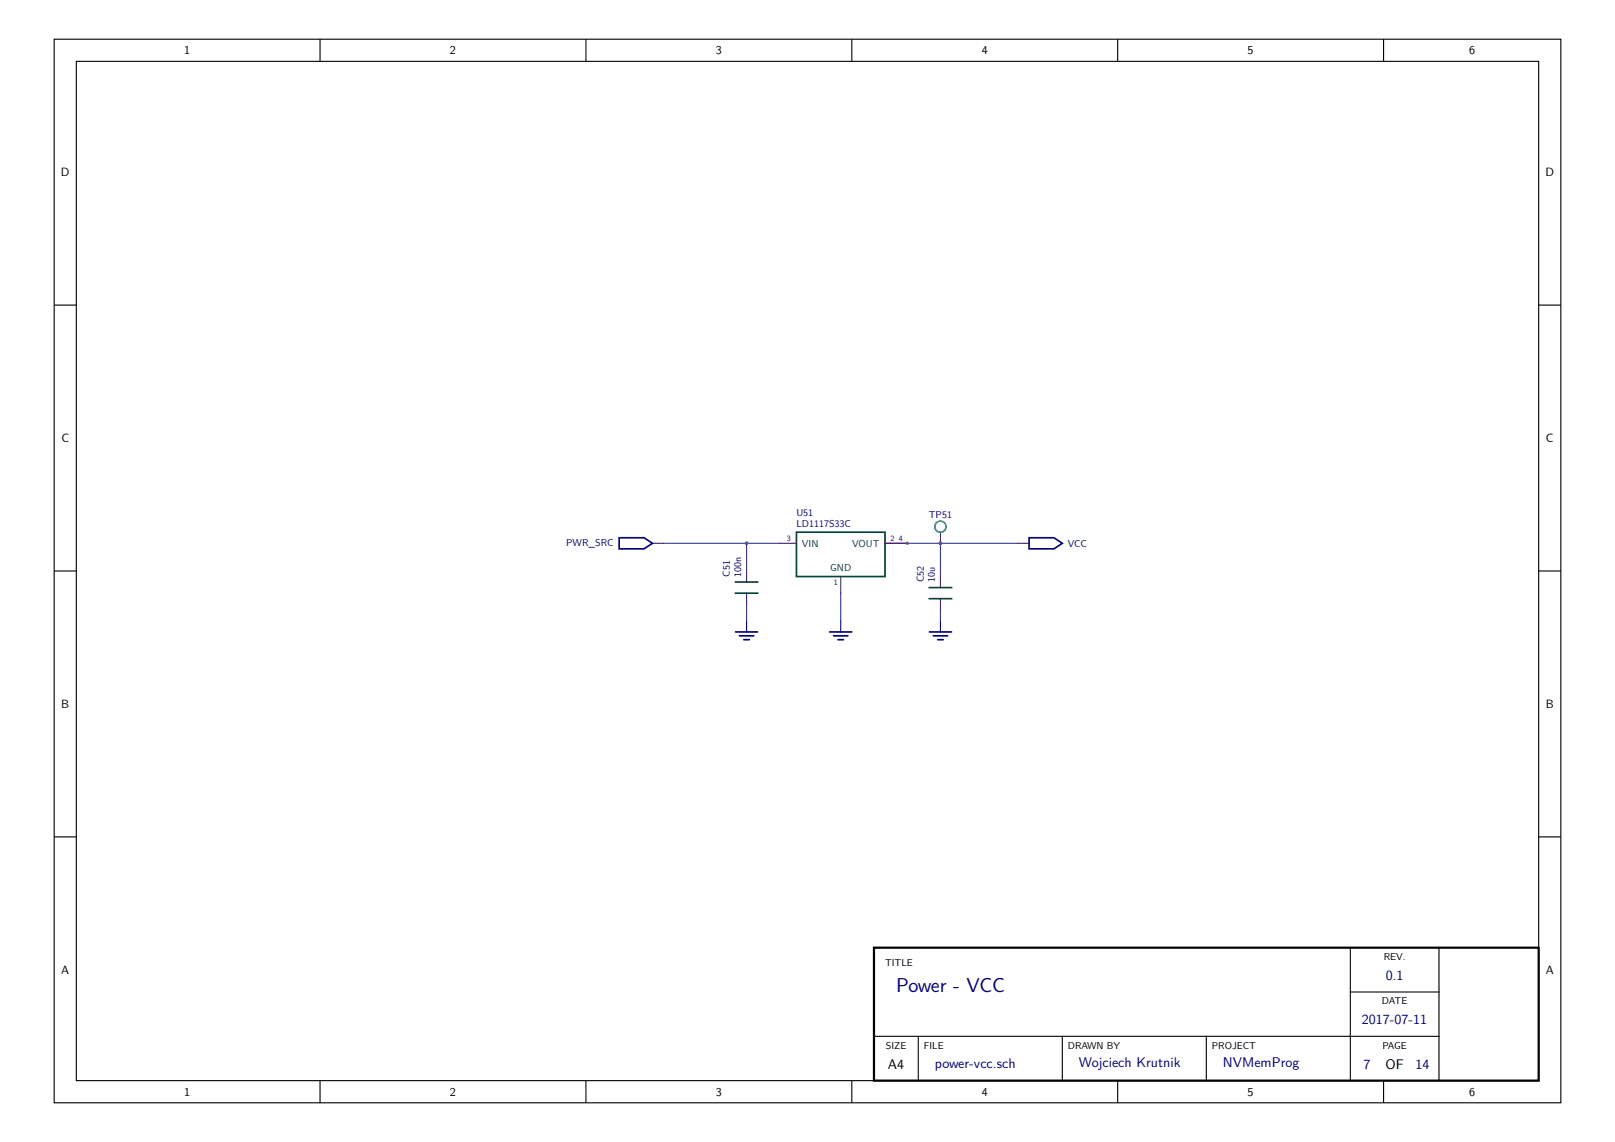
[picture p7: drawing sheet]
<svg xmlns="http://www.w3.org/2000/svg" width="297mm" height="210mm" viewBox="0 0 297 210" stroke-linecap="round" stroke-linejoin="round" font-family="sans-serif">
<g fill="none" stroke="#000" stroke-width=".2">
<path d="M10 7.2h277v195.6h-277zM14 11.3h269v187.4h-269zM58.9 7.2v4.1M107.8 7.2v4.1M156.6 7.2v4.1M205.5 7.2v4.1M254.4 7.2v4.1M10 56.1h4M283 56.1h4M10 105h4M283 105h4M10 153.9h4"/>
<path d="M283 153.9h4M248.3 174.3v24.4M264.6 174.3v24.4M58.9 198.7v4.1M107.8 198.7v4.1M156.6 198.7v4.1M160.7 190.6h103.9M168.9 190.6v8.1M195.4 190.6v8.1M205.5 198.7v4.1M221.8 190.6v8.1M248.3 182.4h16.3"/>
<path d="M254.4 198.7v4.1"/>
</g>
<path d="M160.7 174.3h122.3v24.4h-122.3z" fill="none" stroke="#000" stroke-width=".41"/>
<path d="M120 99.9h2M143.4 99.9h3.1M162.8 99.9h4M172.9 97.9v2M187.2 99.9h2M137.3 105v2M137.3 109.1v2M154.6 106v3.1M172.9 106v2.1M172.9 110.1v2" fill="none" stroke="#67146a" stroke-width=".2"/>
<path d="M113.9 98.9h4.5l1.6 1-1.6 1h-4.5zM189.2 98.9h4.6l1.6 1-1.6 1h-4.6zM135.3 116.2h4M136 116.9h2.6M136.8 117.6h1M152.6 116.2h4M153.3 116.9h2.6M154.1 117.6h1M170.9 116.2h4.1M171.6 116.9h2.7M172.4 117.6h1.1" fill="none" stroke="#000275" stroke-width=".31"/>
<path d="M122 99.9h21.4M137.3 99.9v5.1M166.8 99.9h20.4M172.9 99.9v6.1M137.3 111.1v3.1M154.6 109.1v5.1M172.9 112.1v2.1" fill="none" stroke="#353691" stroke-width=".2"/>
<path d="M146.5 97.9h16.3v8.1h-16.3zM135.3 107h4M135.3 109.1h4M170.9 108.1h4.1M170.9 110.1h4.1" fill="none" stroke="#034536" stroke-width=".31"/>
<path d="M137.3 114.2v2M154.6 114.2v2M172.9 114.2v2" fill="none" stroke="#000275" stroke-width=".2"/>
<circle cx="172.9" cy="96.9" r="1.03" fill="none" stroke="#008b8b" stroke-width=".31"/>
<g fill="#8f3591">
<path d="M137.1 99.7h.4l.1 .2-.1 .2h-.4l-.1-.2z"/>
<path d="M172.7 99.7h.5l.1 .2-.1 .2h-.5l-.1-.2z"/>
<path d="M166.6 99.7h.4l.1 .2-.1 .2h-.4l-.1-.2z"/>
</g>
<text font-size="3.7" fill="#000275" x="164.8" y="182.4">Power - VCC</text>
<g font-size="2.6" fill="#000275">
<text x="254.8" y="180.2">0.1</text>
<text x="250.5" y="188.4">2017-07-11</text>
<text x="171.9" y="196.3">power-vcc.sch</text>
<text x="198.4" y="196.3">Wojciech Krutnik</text>
<text x="224.9" y="196.3">NVMemProg</text>
<text x="250.7" y="196.5">7</text>
<text x="260.3" y="196.5">14</text>
</g>
<g font-size="2.6">
<text x="163.3" y="196.6">A4</text>
<text x="254.8" y="196.6">OF</text>
</g>
<g font-size="2.2">
<text x="33.9" y="10">1</text>
<text x="82.8" y="10">2</text>
<text x="131.6" y="10">3</text>
<text x="180.5" y="10">4</text>
<text x="229.4" y="9.9">5</text>
<text x="270.2" y="10">6</text>
<text x="11.2" y="32.4">D</text>
<text x="284.2" y="32.4">D</text>
<text x="11.3" y="81.3">C</text>
<text x="284.3" y="81.3">C</text>
<text x="11.3" y="130.2">B</text>
<text x="284.3" y="130.2">B</text>
<text x="11.3" y="179.1">A</text>
<text x="284.3" y="179.1">A</text>
<text x="33.9" y="201.5">1</text>
<text x="82.8" y="201.5">2</text>
<text x="131.6" y="201.5">3</text>
<text x="180.5" y="201.5">4</text>
<text x="229.4" y="201.5">5</text>
<text x="270.2" y="201.5">6</text>
</g>
<g font-size="1.8" fill="#000275">
<text x="146.5" y="94.8">U51</text>
<text x="170.8" y="95.3">TP51</text>
<text x="104.1" y="100.4">PWR_SRC</text>
<text x="146.5" y="96.9">LD1117S33C</text>
<text x="196.4" y="100.5">VCC</text>
<text x="134.2" y="106" transform="rotate(-90 134.2 106)">C51</text>
<text x="136.3" y="106" transform="rotate(-90 136.3 106)">100n</text>
<text x="169.9" y="107" transform="rotate(-90 169.9 107)">C52</text>
<text x="171.9" y="107" transform="rotate(-90 171.9 107)">10u</text>
</g>
<g font-size="1.8" fill="#034536">
<text x="147.5" y="100.5">VIN</text>
<text x="156.7" y="100.5">VOUT</text>
<text x="152.7" y="105">GND</text>
</g>
<g font-size="1.8">
<text x="162.8" y="177.6">TITLE</text>
<text x="254.5" y="176.6">REV.</text>
<text x="254.1" y="184.7">DATE</text>
<text x="162.9" y="192.9">SIZE</text>
<text x="169.9" y="192.9">FILE</text>
<text x="196.4" y="192.9">DRAWN BY</text>
<text x="222.9" y="192.9">PROJECT</text>
<text x="254.2" y="192.9">PAGE</text>
</g>
<g font-size="1.5" fill="#000275">
<text x="144.7" y="99.4">3</text>
<text x="163.8" y="99.4">2</text>
<text x="165.3" y="99.4">4</text>
<text x="153.4" y="107.5">1</text>
</g>
</svg>
